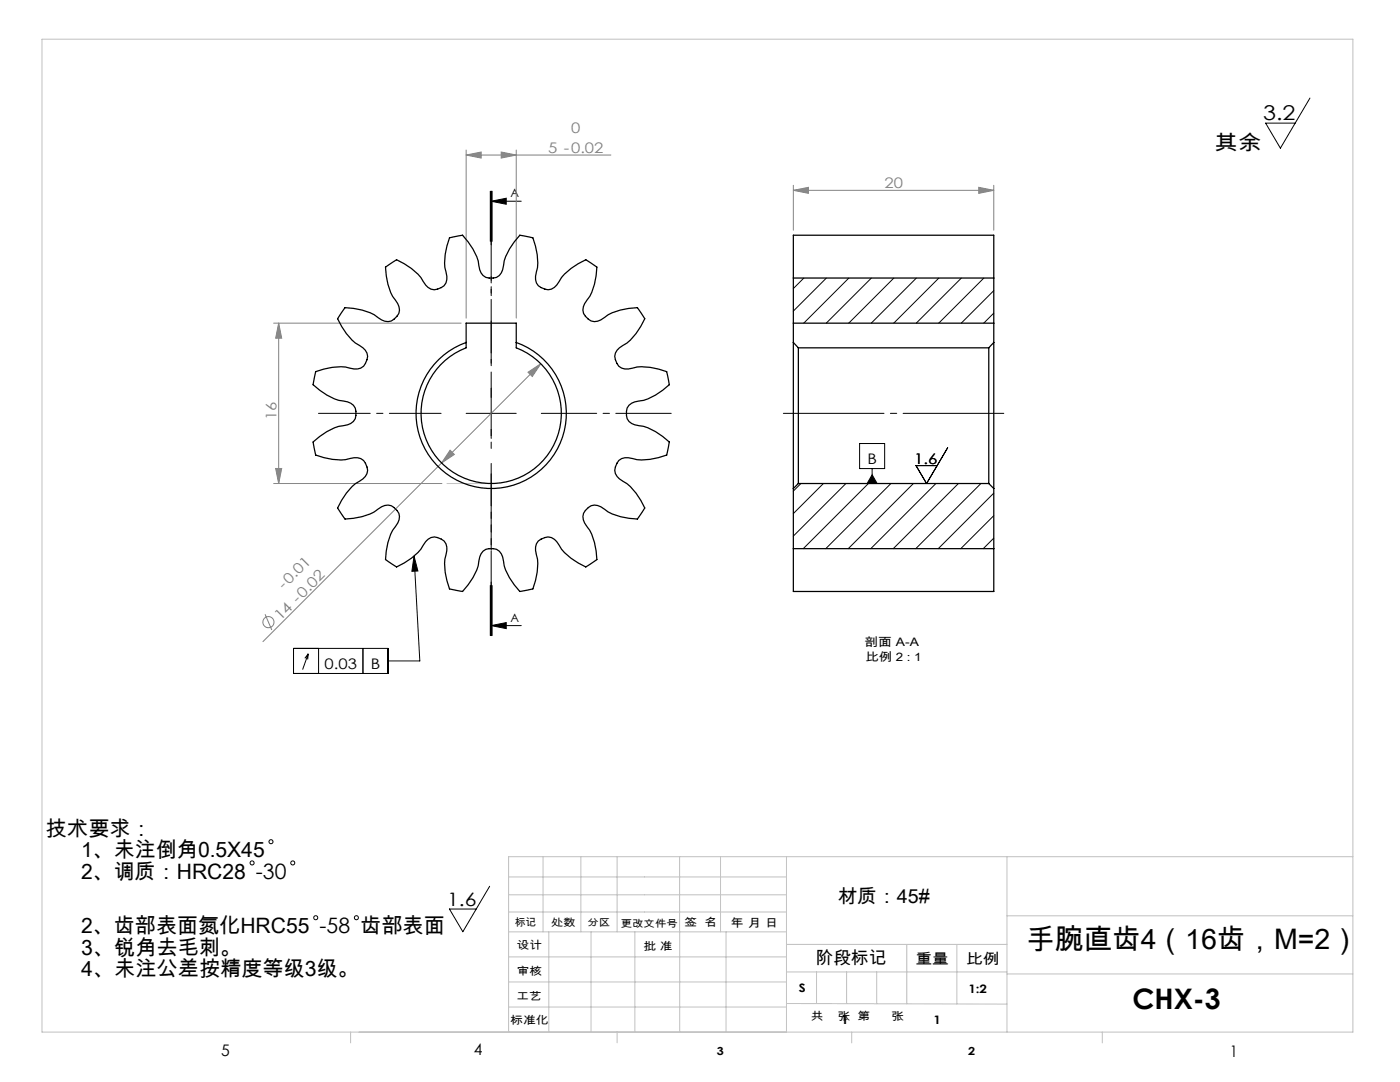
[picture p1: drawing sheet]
<svg xmlns="http://www.w3.org/2000/svg" width="279mm" height="216mm" viewBox="0 0 279 216" stroke-linecap="round" stroke-linejoin="round" font-family="sans-serif">
<g fill="none" stroke="#808080" stroke-width=".2">
<path d="M93 30.9l3-.6v1.2zM93 29.9v33.6M93 30.9h28.9M100 30.3l3 .6-3 .6zM103 29.9v33.6M158.3 38l3-.6v1.2zM158.3 37v8.9M158.3 38h40M195.3 37.4l3 .6-3 .6zM198.3 37v8.9M54.6 64.5h37.4M55.6 64.5l.6 3h-1.2z"/>
<path d="M55.6 64.5v32M105.4 74.3l2.5-1.7-1.7 2.5zM107.9 72.6l-55.4 55.4M54.6 96.5h33.6M55 93.5h1.2l-.6 3zM89.8 89.8l.9 .9-2.6 1.7zM52.9 122.6l1.3 3.1"/>
<circle cx="53.6" cy="124.1" r="1.11"/>
</g>
<g fill="none" stroke="#000" stroke-width=".2">
<path d="M261.4 19.6l-5.9 10-2.9-5h5.9M97.8 38.2v10M98 38.2v10M98.2 38.2v10M98 40.2h6M98 40.2l3-.6v1.2zM98 77.5v10M93 82.5h10M171.6 88.5h5v5h-5zM174.1 94.7l1 1.8h-2zM174.1 93.5v3M189.1 89.3l-4.2 7.2-2.1-3.6h4.2"/>
<path d="M82.6 111l.8 2.9-1.2 .1zM82.6 111l1.2 20.9h-6.4M97.8 116.8v10M98 116.8v10M98.2 116.8v10zM58.6 129.4h18.8v5h-18.8zM61.5 130.5l-.7 .9M61.5 130.5l-.1 1.1M61.5 130.5l-1.1 3.1M63.6 129.4v5M72.4 129.4v5M98 124.8h6"/>
<path d="M98 124.8l3-.6v1.2zM97.7 176.8l-5.3 9.1-2.7-4.5h5.3"/>
<circle cx="50.3" cy="172.2" r=".4"/>
<circle cx="54.1" cy="168" r=".4"/>
<circle cx="58.4" cy="172.2" r=".4"/>
<circle cx="63" cy="183.1" r=".4"/>
<circle cx="71.1" cy="183.1" r=".4"/>
</g>
<path d="M98 72.5v-29.3" fill="none" stroke="#000" stroke-width=".2" stroke-dasharray="30.5 1.3 1.3 1.3" stroke-dashoffset="17.7"/>
<path d="M88 82.5h-24.4" fill="none" stroke="#000" stroke-width=".2" stroke-dasharray="30.5 1.3 1.3 1.3" stroke-dashoffset="20.2"/>
<path d="M98 92.5v31.2" fill="none" stroke="#000" stroke-width=".2" stroke-dasharray="30.5 1.3 1.3 1.3" stroke-dashoffset="16.8"/>
<path d="M108 82.5h26" fill="none" stroke="#000" stroke-width=".2" stroke-dasharray="30.5 1.3 1.3 1.3" stroke-dashoffset="19.4"/>
<path d="M200.3 82.5h-44" fill="none" stroke="#000" stroke-width=".2" stroke-dasharray="30.5 1.3 1.3 1.3" stroke-dashoffset="10.4"/>
<path d="M98 38.2v88.6" fill="none" stroke="#000" stroke-width=".2" stroke-dasharray="6.3 1.3 1.3 1.3 5.1" stroke-dashoffset="4.6"/>
<g fill="none" stroke="#c0c0c0" stroke-width=".2">
<path d="M8.4 7.8h261.6v198.1h-261.6zM89.2 96.5h8.8M101.5 178.5h55.5M101.5 175h55.5M108.4 170.9v15M115.9 170.9v15M123.2 170.9v15M135.6 170.9v15M143.8 170.9v15M157 170.9v35M201 170.9v35M270 170.9h-168.5v35"/>
<path d="M101.5 195.9h55.5M101.5 190.9h55.5M101.5 185.9h55.5M101.5 182h55.5M109.5 185.9v20M118 185.9v20M126.7 185.9v20M135.7 185.9v20M144.9 185.9v20M157 188.4h44M157 193.9h44M163 193.9v6.4"/>
<path d="M169 193.9v6.4M175 193.9v6.4M181 188.4v11.9M191 188.4v11.9M201 194.3h69M201 182.7h69M70 205.9v2.2M101.5 200.9h55.5M123.2 205.9v2.2M157 200.2l44 .2M170 205.9v2.2M220 205.9v2.2"/>
</g>
<g fill="#000">
<path d="M98 40.2l3-.6v1.2zM98 124.8l3-.6v1.2z"/>
<path d="M82.6 111l.8 2.9-1.2 .1zM174.1 94.7l1 1.8h-2z"/>
</g>
<g fill="#808080">
<path d="M55.6 64.5l.6 3h-1.2zM55 93.5h1.2l-.6 3z"/>
<path d="M93 30.9l3-.6v1.2zM100 30.3l3 .6-3 .6zM158.3 38l3-.6v1.2zM195.3 37.4l3 .6-3 .6z"/>
<path d="M105.4 74.3l.8 .8 1.7-2.5zM89.8 89.8l-1.7 2.6 2.6-1.7z"/>
</g>
<g fill="none" stroke="#000" stroke-width=".25">
<path d="M76.9 53.3l2.2-1.5a10.9 10.9 0 0 1 5.9 5.1 2.4 2.4 0 0 0 3 .5 2.3 2.3 0 0 0 1-3.1 8.8 8.8 0 0 1 .2-5.2l.5-1.6 1.3-.3 1.3-.3 1.1 1.4a10 10 0 0 1 2.3 5.5 2.4 2.4 0 0 0 2.6 1.7 2.3 2.3 0 0 0 2.2-2.5 8.8 8.8 0 0 1 2.1-4.7l1.1-1.4 1.4 .3 1.2 .3 .6 1.6a10 10 0 0 1 0 6 2.4 2.4 0 0 0 1.7 2.6 2.3 2.3 0 0 0 3-1.6 8.8 8.8 0 0 1 3.8-3.5l1.5-.8 1.1 .7 1.1 .8-.1 1.7a10 10 0 0 1-2.3 5.6 2.4 2.4 0 0 0 .6 3 2.3 2.3 0 0 0 3.4-.3 8.8 8.8 0 0 1 4.8-1.8l1.7-.1 .8 1.1 .7 1.1-.8 1.5a10 10 0 0 1-4.3 4.3 2.4 2.4 0 0 0-.5 3 2.3 2.3 0 0 0 3.2 1.1 8.8 8.8 0 0 1 5.1 .1l1.7 .6 .2 1.3 .3 1.3-1.3 1.1a10 10 0 0 1-5.6 2.3 2.4 2.4 0 0 0-1.7 2.6 2.3 2.3 0 0 0 2.6 2.1 8.8 8.8 0 0 1 4.7 2.2l1.3 1.1-.3 1.3-.2 1.3-1.7 .5a10 10 0 0 1-6 0 2.4 2.4 0 0 0-2.5 1.8 2.3 2.3 0 0 0 1.5 3 8.8 8.8 0 0 1 3.5 3.7l.8 1.6-.7 1.1-.8 1.1-1.7-.2a10 10 0 0 1-5.6-2.3 2.4 2.4 0 0 0-3 .7 2.3 2.3 0 0 0 .3 3.3 8.8 8.8 0 0 1 1.8 4.8l.1 1.8-1.1 .7-1.1 .7-1.5-.8a10 10 0 0 1-4.3-4.2 2.4 2.4 0 0 0-3-.6 2.3 2.3 0 0 0-1.1 3.2 8.8 8.8 0 0 1-.1 5.2l-.6 1.6-1.2 .3-1.4 .2-1.1-1.3a10 10 0 0 1-2.3-5.6 2.4 2.4 0 0 0-2.6-1.6 2.3 2.3 0 0 0-2.1 2.5 8.8 8.8 0 0 1-2.2 4.7l-1.1 1.3-1.3-.2-1.3-.3-.5-1.6a10 10 0 0 1 0-6.1 2.4 2.4 0 0 0-1.8-2.5 2.3 2.3 0 0 0-3 1.5 8.8 8.8 0 0 1-3.7 3.5l-1.6 .8-1.1-.7-1.1-.7 .2-1.8a10 10 0 0 1 2.3-5.5 2.4 2.4 0 0 0-.7-3 2.3 2.3 0 0 0-3.3 .2 8.8 8.8 0 0 1-4.8 1.8l-1.7 .2-.8-1.1-.7-1.1 .8-1.6a10 10 0 0 1 4.2-4.2 2.4 2.4 0 0 0 .6-3.1 2.3 2.3 0 0 0-3.2-1 8.8 8.8 0 0 1-5.2-.2l-1.6-.5-.3-1.3-.2-1.3 1.3-1.1a10 10 0 0 1 5.6-2.3 2.4 2.4 0 0 0 1.6-2.6 2.3 2.3 0 0 0-2.5-2.2 8.8 8.8 0 0 1-4.7-2.1l-1.3-1.1 .2-1.3 .3-1.3 1.6-.6a10 10 0 0 1 6.1 0 2.4 2.4 0 0 0 2.5-1.7 2.3 2.3 0 0 0-1.5-3 8.8 8.8 0 0 1-3.5-3.8l-.8-1.5 .7-1.1 .8-1.1 1.7 .1a10 10 0 0 1 5.6 2.3 2.4 2.4 0 0 0 3-.6 2.3 2.3 0 0 0-.3-3.3 8.8 8.8 0 0 1-1.8-4.9zM158.3 55.5v-8.6h40v8.6M158.3 55.5v12.8M158.3 55.5h40M198.3 55.5v12.8M93 68.3a15 15 0 0 0-7 23.1 15 15 0 0 0 24.1 0 15 15 0 0 0-7.1-23.1M93 64.5h10v4.9a14 14 0 0 1 6.2 21.5 14 14 0 0 1-22.4 0 14 14 0 0 1 6.2-21.5zM158.3 68.3v29.2M158.3 64.5h40M158.3 68.3l1 1.1M159.3 69.4v27.1M159.3 69.4h38"/>
<path d="M197.3 69.4v27.1M198.3 68.3v29.2M198.3 68.3l-1 1.1M158.3 97.5v12M159.3 96.5l-1 1M159.3 96.5h38M197.3 96.5l1 1M198.3 97.5v12M158.3 109.5v8.5h40v-8.5M158.3 109.5h40"/>
</g>
<g fill="none" stroke="#000" stroke-width=".2">
<path d="M160.4 55.5l-2.1 2.1M164.9 55.5l-6.6 6.6M169.4 55.5l-9 9M173.9 55.5l-9 9M178.4 55.5l-9 9M182.9 55.5l-9 9M187.4 55.5l-9 9M191.9 55.5l-9 9M196.3 55.5l-9 9M198.3 58l-6.5 6.5M198.3 62.5l-2 2M159.8 96.5l-1.5 1.5"/>
<path d="M164.3 96.5l-6 6M168.8 96.5l-10.5 10.5M173.3 96.5l-13 13M177.8 96.5l-13 13M182.3 96.5l-13 13M186.8 96.5l-13 13M191.3 96.5l-13 13M195.8 96.5l-13 13M198.3 98.4l-11 11.1M198.3 102.9l-6.6 6.6M198.3 107.4l-2.1 2.1"/>
</g>
<g font-size="5.6">
<text x="204.9" y="189.3">手腕直齿4（16齿，M=2）</text>
<text x="226" y="201.3">CHX-3</text>
</g>
<g font-size="4.2">
<text x="9.2" y="166.9">技术要求：</text>
<text x="16.2" y="171.1">1、未注倒角0.5X45</text>
<text x="16.2" y="175.3">2、调质：HRC28 -30</text>
<text x="16.2" y="186.3">2、齿部表面氮化HRC55 -58 齿部表面</text>
<text x="16.2" y="190.5">3、锐角去毛刺。</text>
<text x="16.2" y="194.7">4、未注公差按精度等级3级。</text>
</g>
<g font-size="4.1">
<text x="252.1" y="24">3.2</text>
<text x="242.4" y="30">其余</text>
</g>
<text font-size="3.9" x="167.2" y="180.1">材质：45#</text>
<text font-size="3.7" x="89.3" y="180.9">1.6</text>
<text font-size="3.5" x="162.8" y="192.3">阶段标记</text>
<g font-size="3.2">
<text x="44.2" y="210.6">5</text>
<text x="94.6" y="210.6">4</text>
<text x="245.4" y="210.9">1</text>
</g>
<g font-size="2.9" fill="#808080">
<text x="114" y="26.6">0</text>
<text x="109.4" y="30.5">5 -0.02</text>
<text x="176.5" y="37.6">20</text>
<text x="55.2" y="83.8" transform="rotate(-90 55.2 83.8)">16</text>
<text x="56.7" y="117.8" transform="rotate(-45 56.7 117.8)">- 0.01</text>
<text x="56" y="124" transform="rotate(-45 56 124)">14 - 0.02</text>
</g>
<g font-size="2.9">
<text x="173.1" y="92.6">B</text>
<text x="182.5" y="92.5">1.6</text>
<text x="64.8" y="133.5">0.03</text>
<text x="74" y="133.5">B</text>
<text x="182.7" y="192.3">重量</text>
<text x="192.8" y="192.4">比例</text>
</g>
<g font-size="2.3">
<text x="101.9" y="39.4">A</text>
<text x="101.9" y="124.1">A</text>
<text x="172.5" y="128.8">剖面 A-A</text>
<text x="172.7" y="131.8">比例 2 : 1</text>
<text x="145.8" y="185">年 月 日</text>
<text x="159.4" y="198">S</text>
<text x="193.3" y="198.2">1:2</text>
<text x="167.9" y="204.4">1</text>
<text x="186.3" y="204.4">1</text>
</g>
<g font-size="2.2">
<text x="136.6" y="184.8">签 名</text>
<text x="103.1" y="189.5">设计</text>
<text x="128.4" y="189.5">批 准</text>
<text x="103.1" y="194.5">审核</text>
<text x="103" y="199.6">工艺</text>
<text x="161.8" y="203.5">共</text>
<text x="167.2" y="203.5">张 第</text>
<text x="177.9" y="203.5">张</text>
<text x="101.8" y="204.4">标准化</text>
<text x="143.1" y="210.5">3</text>
<text x="193.2" y="210.5">2</text>
</g>
<g font-size="2.1">
<text x="102.8" y="184.7">标记</text>
<text x="110" y="184.8">处数</text>
</g>
<g font-size="2">
<text x="117.3" y="184.8">分区</text>
<text x="123.9" y="184.9">更改文件号</text>
</g>
</svg>
